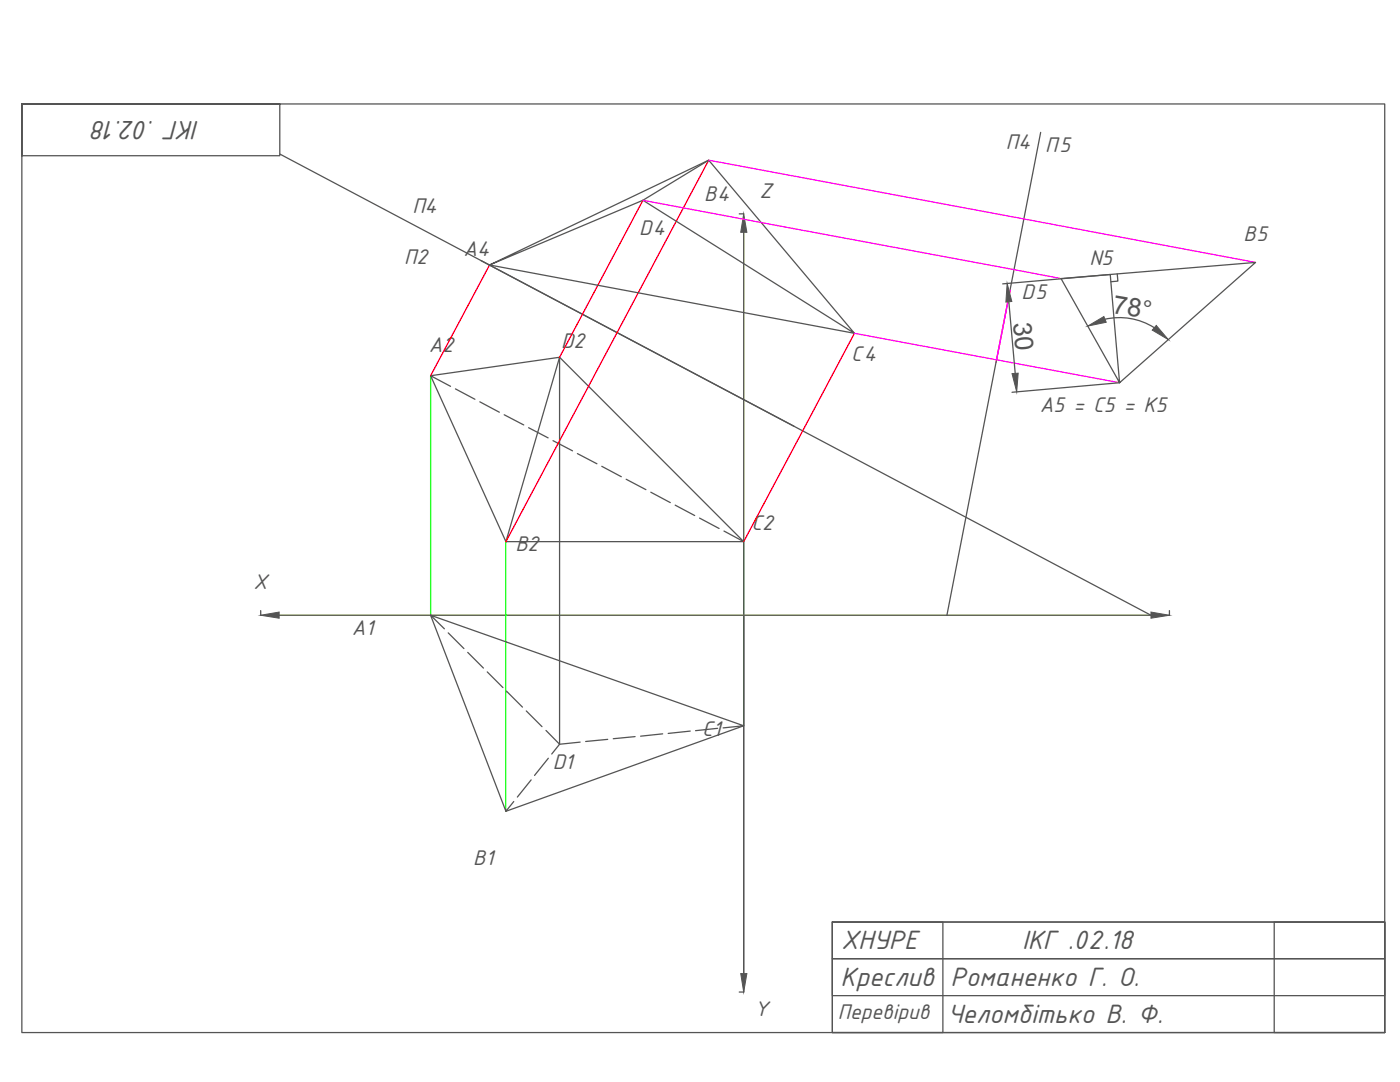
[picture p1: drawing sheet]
<svg xmlns="http://www.w3.org/2000/svg" width="279mm" height="216mm" viewBox="0 0 279 216" stroke-linecap="round" stroke-linejoin="round" font-family="sans-serif">
<!-- layer: 0 -->
<g fill="none" stroke="#545454" stroke-width=".25">
<path d="M4.4 20.7v10.4h51.4v-10.4h-51.4h272v185.3h-272zM55.8 30.7l173.9 92.1h-174M141.4 32l-13.1 8M207.7 26.4l-18.7 96.4M96 52l62.5 33M97.7 52.9l43.7-20.9 29.1 34.5-42.2-26.5zM97.7 52.9l72.8 13.6M147.5 42.7h.9M148.4 46.4v151.6h-.9M200.1 56.6l21.5-1.8 1.8 21.6 27.2-24-38.8 3.2 11.6 20.8-21.4 1.9M223 54.7l.1 1.4-1.4 .1M85.9 75l15.1 33.1 10.7-36.8-25.8 3.7 4 2.1"/>
<path d="M90.9 77.6l3.9 2.1M201.3 60.2l1.3 14.3M220.5 63.7a13 13 0 0 1 9.8 1.7M95.8 80.2l3.9 2.1M100.6 82.8l3.9 2M105.5 85.3l3.9 2.1M110.4 87.9l3.9 2.1M115.2 90.5l3.9 2M120.1 93l3.9 2.1M125 95.6l3.9 2.1M129.9 98.2l3.9 2.1M134.7 100.8l3.9 2.1"/>
<path d="M139.6 103.4l3.9 2.1M144.5 106l3.9 2.1h-47.4M148.4 108.1l-36.7-36.8v77.2l4.1-.4M52 121.8v1M85.9 122.8l15.1 39.1 47.4-17.1M88.7 125.5l-2.8-2.7 62.5 22-4.1 .4M89.5 126.3l3.1 3.1M93.3 130.2l3.2 3.1M97.2 134.1l3.2 3.1M101.1 138l3.2 3.1M233.4 121.8v1M102.5 159.9l-1.5 2"/>
<path d="M105 141.9l3.2 3.1M106 155.6l-2.7 3.4M109 145.8l2.7 2.7-1.6 2M109.4 151.3l-2.7 3.4M121.3 147.5l-4.4 .5M126.7 147l-4.3 .4M132.2 146.4l-4.4 .5M137.8 145.9l-4.4 .4M143.2 145.3l-4.4 .5M166.1 184h110.3v22h-110.3zM166.1 184h22.1v22h-22.1zM166.1 184h110.3v7.3h-110.3z"/>
<path d="M166.1 191.3h110.3v7.4h-110.3zM254.3 184h22.1v22h-22.1z"/>
</g>
<path d="M148.4 42.7v80.1h-96.4M85.9 122.8h18.4M148.4 122.8h85" fill="none" stroke="#dfff7f" stroke-width=".25"/>
<path d="M85.9 75v47.8M101 108.1v53.8M148.4 108.1v36.7" fill="none" stroke="#0f0" stroke-width=".25"/>
<g fill="#545454" stroke="#545454" stroke-width=".2">
<path d="M148.4 42.7l.7 3.7h-1.3z"/>
<path d="M147.8 194.3h1.3l-.7 3.7z"/>
<path d="M52 122.8l3.7-.7v1.3z"/>
<path d="M229.7 122.1l3.7 .7-3.7 .6z"/>
<path d="M230.8 64.9l2.4 2.9-3.2-1.9z"/>
<path d="M217.1 65.1l3.2-1.9 .5 1.1z"/>
<path d="M201 56.6l.9 3.6-1.2 .1z"/>
<path d="M202 74.5h1.2l-.3 3.7z"/>
</g>
<path d="M128.3 40l-16.6 31.3M141.4 32l-40.4 76.1M97.7 52.9l-11.8 22.1M170.5 66.5l-22.1 41.6" fill="none" stroke="#f00" stroke-width=".25"/>
<path d="M128.3 40l83.5 15.6M141.4 32l109.2 20.4M170.5 66.5l28.4 5.3 2.7-13.9-2.8 14.4M198.9 71.8l24.5 4.6" fill="none" stroke="#f0f" stroke-width=".25"/>
<g font-size="5.7" fill="#545454">
<text x="39.8" y="24" transform="rotate(180 39.8 24)">ІКГ .02.18</text>
<text x="167.9" y="189.4">ХНУРЕ</text>
<text x="204" y="189.4">ІКГ .02.18</text>
<text x="167.8" y="196.7">Креслив</text>
<text x="189.7" y="196.8">Романенко Г. О.</text>
<text x="189.1" y="204.1">Челомбітько В. Ф.</text>
</g>
<g font-size="5.1" fill="#545454">
<text x="202.2" y="64.5" transform="rotate(85 202.2 64.5)">30</text>
<text x="221.9" y="62.4" transform="rotate(10 221.9 62.4)">78°</text>
</g>
<g font-size="4.6" fill="#545454">
<text x="200.7" y="29.6">П4 П5</text>
<text x="140.5" y="40">B4</text>
<text x="151.6" y="39.5">Z</text>
<text x="82.3" y="42.5">П4</text>
<text x="127.6" y="46.9">D4</text>
<text x="80.7" y="52.6">П2</text>
<text x="92.5" y="51.1">A4</text>
<text x="217.4" y="53">N5</text>
<text x="248.2" y="48.1">B5</text>
<text x="203.9" y="59.7">D5</text>
<text x="85.6" y="70.1">A2</text>
<text x="112" y="69.5">D2</text>
<text x="169.8" y="72">C4</text>
<text x="207.5" y="82.2">А5 = С5 = К5</text>
<text x="149.9" y="105.8">C2</text>
<text x="102.9" y="109.9">B2</text>
<text x="50.6" y="117.6">X</text>
<text x="70.2" y="126.7">A1</text>
<text x="140.1" y="146.9">C1</text>
<text x="110.3" y="153.4">D1</text>
<text x="94.4" y="172.6">B1</text>
<text x="150.6" y="202.6">Y</text>
<text x="167.2" y="203.4">Перевірив</text>
</g>
</svg>
